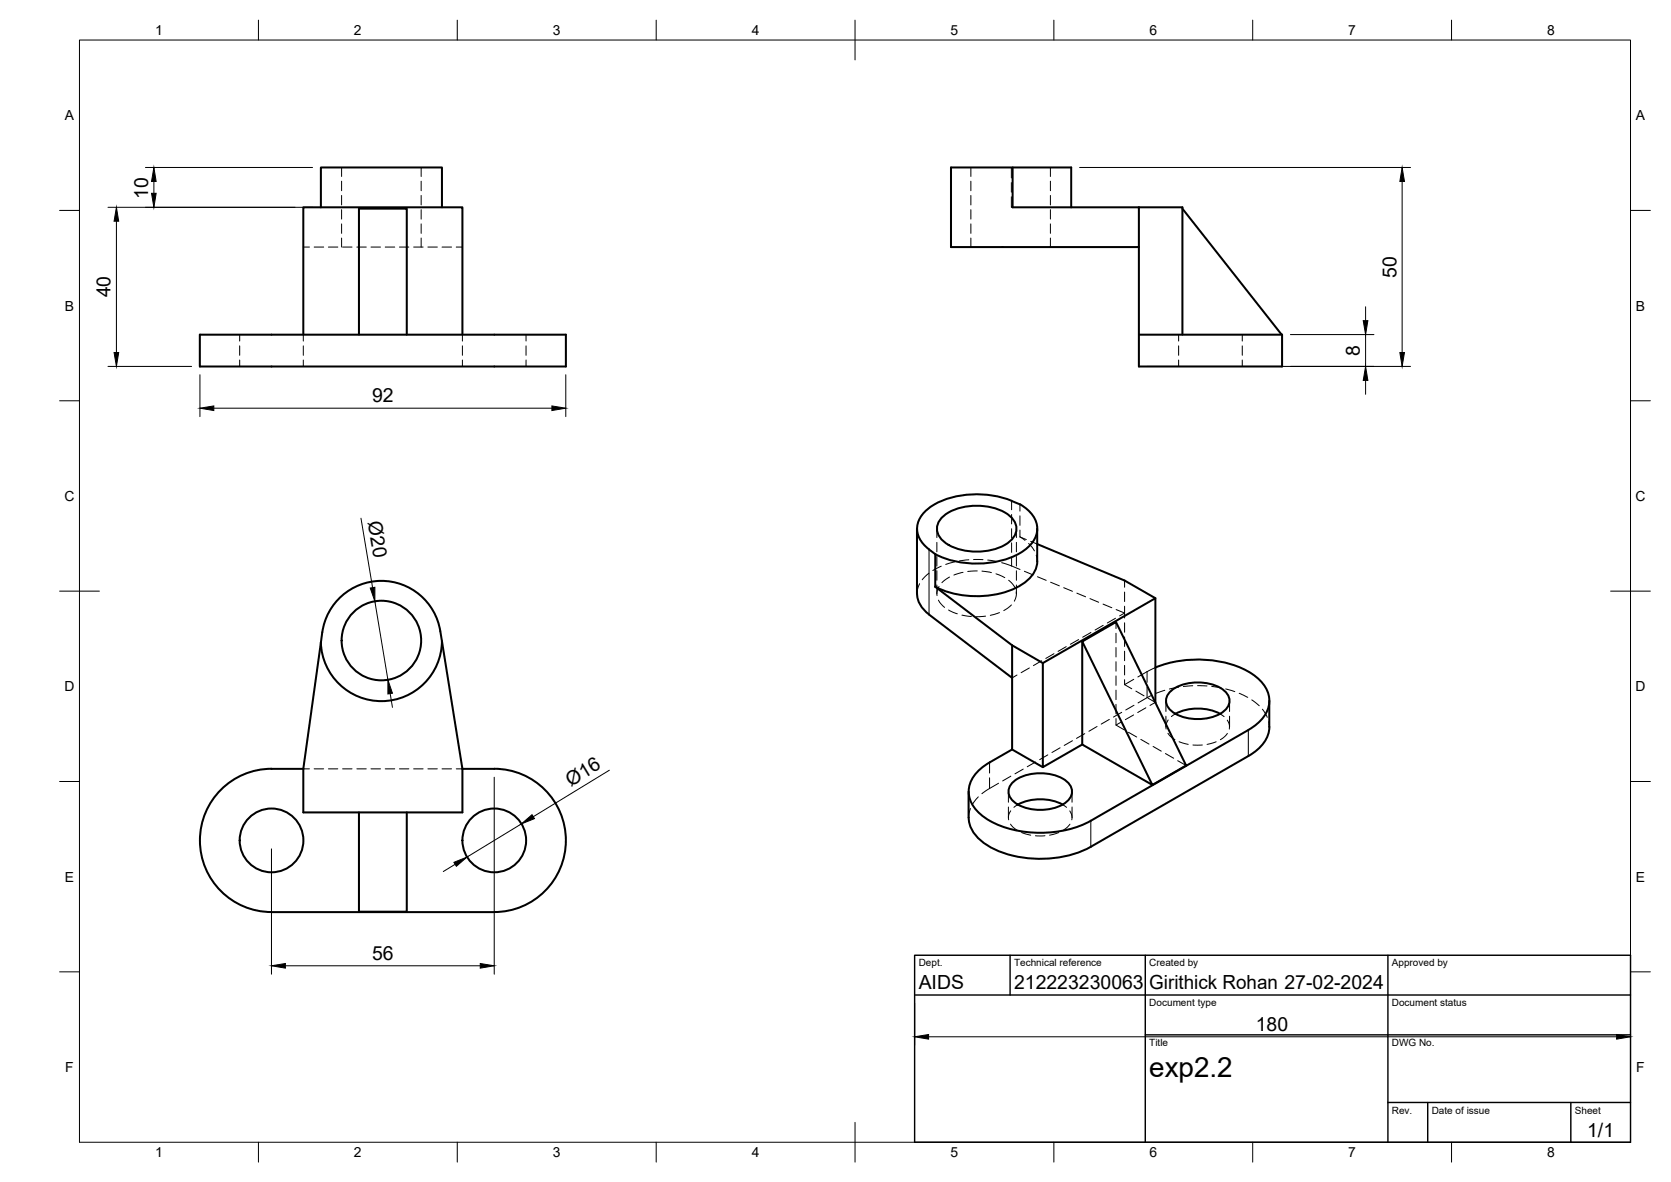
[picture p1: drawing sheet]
<svg xmlns="http://www.w3.org/2000/svg" width="420mm" height="297mm" viewBox="0 0 420 297" stroke-linecap="round" stroke-linejoin="round" font-family="sans-serif">
<!-- layer: Visible -->
<g fill="none" stroke="#000" stroke-width=".51">
<path d="M80.7 52.1v-10h30.4v10M254.6 42.1v10h42.7v32M269.3 52.1v-10h-30.2v20h47.3v-10M297.3 52.4l25 31.7M286.4 62.1v30h36v-8h-36M50.2 84.1h92.1v8h-92.1zM76.3 84.1v-32h40v32M90.3 84.1v-31.7h12v31.7M230.6 132.9v16.3a6.7 6.7 0 0 0 3 5.2M233.6 138.1l1.6 1.2M235.2 139.3v8.2M236.8 130.1a14 14 0 0 1 12.5-2.6 8.4 8.4 0 0 1 6.1 4.2 4 4 0 0 1-1.8 4.6 15 15 0 0 1-16.1 0 3.9 3.9 0 0 1-.7-6.2z"/>
<path d="M254.4 125.9a8.1 8.1 0 0 1 6.4 7 7.3 7.3 0 0 1-4.3 6.1 23.9 23.9 0 0 1-21.3 .3M254.4 125.9a23.7 23.7 0 0 0-19.5 .9 7 7 0 0 0-4.2 6.9 7 7 0 0 0 2.9 4.4M260.8 132.9v8.2a7.5 7.5 0 0 1-4.3 6.1 23.9 23.9 0 0 1-21.3 .2M260.8 136.7l22 9.2 7.7 4.4M233.6 154.4l20.9 16v-8.2M235.2 147.5l19.3 14.7M111.1 161.1a15.2 15.2 0 0 1-15 15.1 15.2 15.2 0 0 1-15.4-14.7M254.5 170.4v17.9l-5.7 3.3M254.5 162.2l7.7 4.4M272.1 161.2l8.5-4.9 17.6 36.1-8.4 4.9zM272.1 161.2v25.9l17.7 10.2M290.5 176.5v-26.2l-28.3 16.3v26.2l9.9-5.7"/>
<path d="M290.5 167.7a28.7 28.7 0 0 1 23.1 .9 9.8 9.8 0 0 1 5.5 6.8 7.7 7.7 0 0 1-3.9 7.2l-1.3 .8M294 174a11.3 11.3 0 0 1 10.9-2 5.2 5.2 0 0 1 4.3 4.1 4.5 4.5 0 0 1-3.3 3.7 12.3 12.3 0 0 1-11.2-1 3.1 3.1 0 0 1-.7-4.8zM295.5 179.4a12.5 12.5 0 0 1 11.3 0M319.2 176.1v6.6a9 9 0 0 1-5.3 7.3M68.3 193.2h8M68.3 193.2a18 18 0 0 0-18 18 18 18 0 0 0 18 18M76.3 193.2l4.4-31.7a16.1 16.1 0 0 1 5.8-12.2 15 15 0 0 1 24.2 9.3l5.6 34.6M76.3 193.2v11h40v-11M116.3 193.2h8M124.3 193.2a18 18 0 0 1 18 18 18 18 0 0 1-18 18M243.5 198.9v6.6M248.8 191.6a9.5 9.5 0 0 0-5.2 6.8 7.8 7.8 0 0 0 3.9 7 27.2 27.2 0 0 0 20.8 3.1 22 22 0 0 0 6-2.3"/>
<path d="M254.4 196.9a11.3 11.3 0 0 1 10.9-2 5.2 5.2 0 0 1 4.3 4 4.5 4.5 0 0 1-3.3 3.7 12.3 12.3 0 0 1-11.2-1 3.1 3.1 0 0 1-.7-4.7zM254.5 188.3l7.7 4.5M313.9 190l-39.6 22.8M313.9 183.5l-39.6 22.8M90.3 204.2v24.9h12v-24.9M243.6 205.5a8.6 8.6 0 0 0 4.5 6.8 27.9 27.9 0 0 0 26.2 .5M255.9 202.2a12.5 12.5 0 0 1 11.3 0M68.3 229.2h56"/>
<circle cx="95.9" cy="161" r="10"/>
<circle cx="68.3" cy="211.2" r="8"/>
<circle cx="124.3" cy="211.2" r="8"/>
</g>
<!-- layer: Hidden -->
<g fill="none" stroke="#000" stroke-width=".25">
<path d="M85.9 42.1v2.3M85.9 45.5v2.4M85.9 49.1v2.4M85.9 52.7v2.4M85.9 56.3v2.3M85.9 59.8v2.3M105.9 42.1v2.3M105.9 45.5v2.4M105.9 49.1v2.4M105.9 52.7v2.4M105.9 56.3v2.3M105.9 59.8v2.3"/>
<path d="M244.1 42.1v2.3M244.1 45.5v2.4M244.1 49.1v2.4M244.1 52.7v2.4M244.1 56.3v2.3M244.1 59.8v2.3M254.3 49.5v2.6h.3M254.3 42.1v2.6M254.3 45.9v2.4M264.1 42.1v2.3M264.1 45.5v2.4M264.1 49.1v2.4"/>
<path d="M264.1 52.7v2.4M264.1 56.3v2.3M264.1 59.8v2.3M76.3 62.1h1.5M79 62.1h2.4M82.6 62.1h2.3M86.1 62.1h2.4M89.7 62.1h2.4M93.3 62.1h2.4M96.9 62.1h2.4M100.4 62.1h2.4M104 62.1h2.4"/>
<path d="M107.6 62.1h2.4M111.1 62.1h2.4M114.7 62.1h1.6M60.3 84.1v1.6M60.3 86.9v2.4M60.3 90.5v1.6M76.3 84.1v1.6M76.3 86.9v2.4M76.3 90.5v1.6M116.3 84.1v1.6M116.3 86.9v2.4M116.3 90.5v1.6"/>
<path d="M132.3 84.1v1.6M132.3 86.9v2.4M132.3 90.5v1.6M296.4 84.1v1.6M296.4 86.9v2.4M296.4 90.5v1.6M312.4 84.1v1.6M312.4 86.9v2.4M312.4 90.5v1.6M235.6 132.9v2.2M235.6 136.3v2.4M235.6 139.9v2.3"/>
<path d="M255.6 132.9v2.2M255.6 136.3v2.4M255.6 139.9v2.3M256.5 134.9l1.2 .9M256.5 126.8v1.6M256.5 129.6v2.4M256.5 133.2v1.7M256.5 134.9l1.6 .7M258.6 136.6l1.5 1.8M259.2 136l1.6 .7M260.5 139.5l.3 1.6M231.2 146.7l-.5 1.3-.1 1.2"/>
<path d="M233.6 144l-1.7 1.7M235.6 143.4v2.4M235.6 147v2.2M236 150.8l.6 1 .9 .8M236.1 147.4l-.4 .9-.1 1.4M236.7 142.3l-2.2 1.1M238.5 153.3l2.2 .9M238.8 145l-2 1.4M240.1 141.2l-2.3 .6M241.9 154.6l2.3 .3M242.1 143.8l-2.3 .7M243.6 140.7l-2.4 .3"/>
<path d="M244.8 140.6h2.4M245.7 143.5l-2.4 .1M246.9 143.5l2.4 .4M247.8 154.8l-2.4 .2M248.3 140.7l2.4 .4M250.4 144.2l2.2 1M251.3 154l-2.3 .6M251.9 141.4l4.6 1.7M253.6 145.8l1.1 1.1 .5 .7M254.3 152l-1.9 1.4M255.5 148.8v1.2l-.5 1.1M255.6 143.4v2.4"/>
<path d="M255.6 147v2.2M257.6 143.6l2.2 .9M260.9 144.9l2.2 .9M264.2 146.3l2.2 .9M267.5 147.7l2.2 .9M270.8 149.1l2.2 .9M274.1 150.4l2.1 .9M274.3 158.9l-2.1 1.2M277.3 151.8l2.2 .9M277.4 157.1l-2.1 1.2M280.5 155.4l-2.1 1.2M280.6 156.3v1.7"/>
<path d="M280.6 159.1v2.4M280.6 153.2l2.2 .9-1.3 .7M282.8 145.9v1.7M282.8 148.8v2.4M282.8 152.3v3M282.8 156.5v2.4M255.7 169.6l-1.2 .8M258.8 167.9l-2 1.1M261.9 166.1l-2.1 1.2M265 164.3l-2 1.2M268.1 162.5l-2.1 1.2M271.2 160.7l-2.1 1.2"/>
<path d="M280.6 162.7v2.4M280.6 166.3v2.4M280.6 169.9v2.3M280.6 173.4v2.4M280.6 177v2.4M282 179l-2 1.2M282.8 160.1v2.4M282.8 163.6v2.4M282.8 167.2v2.4M282.8 170.8v1.2M282.8 172l1.8 1.1M285 179.7l-2 1.2"/>
<path d="M285.1 170.7l-2.3 1.3M285.1 177.2l-2 1.2M285.6 173.7l2.1 1.2M288.1 177.9l-2 1.2M288.7 175.5l1.8 1M289.6 174.7l-3.4 1.9M290.5 176.5l-1.3 .8M290.5 167.8l-4.4 2.3M292.9 173.5l-2.3 .8M293.2 176.1v2.7M293.2 180v2.7M295.5 179.4l-1 .7"/>
<path d="M296.4 172.7l-2.4 .5M299.9 172.3l-2.4 .2M301.1 172.3l2.4 .1M304.7 172.5l2.3 .4M306.8 179.4l1 .7M308.2 173.1l2.3 .7M309.2 176.1v2.7M309.2 180v2.7M311.6 174.2l2.1 1M314.7 175.9l1.9 1.5M317.4 178.2l1.2 2.1M76.3 193.2h1.5"/>
<path d="M79 193.2h2.4M82.6 193.2h2.3M86.1 193.2h2.4M89.7 193.2h2.4M93.3 193.2h2.4M96.9 193.2h2.4M100.4 193.2h2.4M104 193.2h2.4M107.6 193.2h2.4M111.1 193.2h2.4M114.7 193.2h1.6M251.1 196.8l-4.2 2.7"/>
<path d="M253.6 198.9v2.7M254.2 195.1l-2.1 1.1M257.3 193.3l-2.1 1.2M260.4 191.5l-2.1 1.2M263.5 189.7l-2.1 1.2M266.6 187.9l-2.1 1.2M269.6 198.9v2.7M269.7 186.1l-2.1 1.2M272.8 184.4l-2.1 1.2M275.8 182.6l-2 1.2M278.9 180.8l-2 1.2M280.6 180.6v1.6l2.1 1.2"/>
<path d="M281.9 181.4l-1.3 .8M283.7 184l2.1 1.2M286.9 185.8l2 1.2M289.9 187.6l2.1 1.2M293 189.4l2.1 1.1M293.7 184.3l.6 .7 1.1 .9M293.7 180.9l-.4 1-.1 1.3M296.1 191.2l2.1 1.2M296.5 186.4l2.3 .7M300 187.2h2.3M305.8 186.4l-2.3 .7M308.6 181l.5 1.3v.9"/>
<path d="M308.6 184.3l-.6 .7-1.1 .9M319 181.4l.2 1.3M244 203.2l-.5 2.3M246 200.3l-1.5 1.8M253.6 202.8v2.7M254.1 207.1l.6 .8 1.1 .8M254.1 203.8l-.4 .9-.1 1.3M255.9 202.2l-1 .7M256.9 209.2l2.3 .7M260.3 210h2.4M266.2 209.2l-2.3 .7M267.2 202.2l1 .7"/>
<path d="M269 203.8l.4 .9 .1 1.3M269 207.1l-.6 .8-1.1 .8M269.6 202.8v2.7"/>
</g>
<!-- layer: Visible Narrow -->
<path d="M233.6 138.1v16.3M313.9 183.5v6.5M274.3 206.3v6.5" fill="none" stroke="#000" stroke-width=".25"/>
<!-- layer: Hidden Narrow -->
<path d="M254.4 125.9v2.2M254.4 129.3v2.4M254.4 132.9v2.3M254.4 136.4v2.4M254.4 140v2.2M288.4 168.8v2.7M288.4 172.7v2.6M248.8 191.6v2.7M248.8 195.5v2.6" fill="none" stroke="#000" stroke-width=".25"/>
<!-- layer: BORDER -->
<g fill="none" stroke="#000" stroke-width=".25">
<path d="M20 10.1h390v276.9h-390zM65 5.1v5M115 5.1v5M165 5.1v5M215 5.1v10M265 5.1v5M315 5.1v5M365 5.1v5M15 52.9h5M410 52.9h5M15 100.7h5M410 100.7h5"/>
<path d="M15 148.6h10M405 148.6h10M15 196.4h5M410 196.4h5M15 244.2h5M410 244.2h5M65 287v5M115 287v5M165 287v5M215 282.1v9.9M265 287v5M315 287v5"/>
<path d="M365 287v5"/>
</g>
<!-- layer: TITLEBLOCK -->
<path d="M230 240.1h180v46.9h-180zM230 250h180M254 240.1v9.9M288 240.1v46.9M349 240.1v46.9M288 260.1h122M349 277.1h61M359 277.1v9.9M395 277.1v9.9" fill="none" stroke="#000" stroke-width=".36"/>
<!-- layer: FD_Dimensions -->
<g fill="none" stroke="#000" stroke-width=".25">
<path d="M27.2 52.1h51.4M29.3 55.6v33M36.6 42.1h42M38.7 45.6v3M271.5 42.1h83.2M352.6 45.6v43M343.4 77.1v3.5M27.2 92.1h21M50.3 94.2v10.5M142.3 94.2v10.5M288.5 92.1h66.2M324.5 84.1h21"/>
<path d="M343.4 84.1v8M343.4 95.6v3.5M53.8 102.6h85M90.8 130.2l2.9 17.5M94.3 151.1l3.2 19.7M98.1 174.3l.6 3.5M124.3 195.3v49.5M153.2 193.6l-19.1 11.6M68.3 213.3v31.5M114.4 217.2l-2.9 1.8M131.1 207.1l-13.7 8.3M71.8 242.7h49"/>
<path d="M230 252.1v10.5M410 252.1v10.5M233.5 260.5h173"/>
</g>
<g fill="#000" stroke="#000" stroke-width=".25">
<path d="M29.3 52.1l.5 3.5h-1.1zM38.7 42.1l.6 3.5h-1.2zM38.1 48.6h1.2l-.6 3.5zM352.6 42.1l.5 3.5h-1.1zM28.7 88.6h1.1l-.5 3.5zM342.8 80.6h1.1l-.5 3.5zM343.4 92.1l.5 3.5h-1.1zM352 88.6h1.1l-.5 3.5zM50.3 102.6l3.5-.6v1.2zM138.8 102l3.5 .6-3.5 .6zM93.1 147.8l1.2-.2v3.5zM97.5 170.8l1.2 3.4-1.2 .2z"/>
<path d="M114.1 216.7l3.3-1.3-2.7 2.3zM131.1 207.1l2.7-2.4 .6 1zM68.3 242.7l3.5-.6v1.2zM120.8 242.1l3.5 .6-3.5 .6zM230 260.5l3.5-.5v1.1zM406.5 260l3.5 .5-3.5 .6z"/>
</g>
<text font-size="7" x="289" y="270.6">exp2.2</text>
<g font-size="4.9">
<text x="37.2" y="50" transform="rotate(-90 37.2 50)">10</text>
<text x="351.1" y="69.8" transform="rotate(-90 351.1 69.8)">50</text>
<text x="27.8" y="74.7" transform="rotate(-90 27.8 74.7)">40</text>
<text x="341.9" y="89.4" transform="rotate(-90 341.9 89.4)">8</text>
<text x="93.6" y="101.1">92</text>
<text x="92.5" y="131.2" transform="rotate(80 92.5 131.2)">Ø20</text>
<text x="143.5" y="197.7" transform="rotate(-31 143.5 197.7)">Ø16</text>
<text x="93.6" y="241.3">56</text>
<text x="231" y="248.5">AIDS</text>
<text x="255" y="248.5">212223230063</text>
<text x="289" y="248.5">Girithick Rohan 27-02-2024</text>
<text x="315.7" y="259.1">180</text>
<text x="399.1" y="285.7">1/1</text>
</g>
<g font-size="3.5">
<text x="39" y="8.8">1</text>
<text x="89" y="8.8">2</text>
<text x="139" y="8.8">3</text>
<text x="189" y="8.8">4</text>
<text x="239" y="8.8">5</text>
<text x="289" y="8.8">6</text>
<text x="339" y="8.8">7</text>
<text x="389" y="8.8">8</text>
<text x="16.3" y="30.2">A</text>
<text x="411.3" y="30.2">A</text>
<text x="16.3" y="78">B</text>
<text x="411.3" y="78">B</text>
<text x="16.2" y="125.9">C</text>
<text x="411.2" y="125.9">C</text>
<text x="16.2" y="173.7">D</text>
<text x="411.2" y="173.7">D</text>
<text x="16.3" y="221.6">E</text>
<text x="411.3" y="221.6">E</text>
<text x="16.4" y="269.4">F</text>
<text x="411.4" y="269.4">F</text>
<text x="39" y="290.8">1</text>
<text x="89" y="290.8">2</text>
<text x="139" y="290.8">3</text>
<text x="189" y="290.8">4</text>
<text x="239" y="290.8">5</text>
<text x="289" y="290.8">6</text>
<text x="339" y="290.8">7</text>
<text x="389" y="290.8">8</text>
</g>
<g font-size="2.5">
<text x="231" y="242.9">Dept.</text>
<text x="255" y="242.9">Technical reference</text>
<text x="289" y="242.9">Created by</text>
<text x="350" y="242.9">Approved by</text>
<text x="289" y="252.8">Document type</text>
<text x="350" y="252.8">Document status</text>
<text x="289" y="262.9">Title</text>
<text x="350" y="262.9">DWG No.</text>
<text x="350" y="279.9">Rev.</text>
<text x="360" y="279.9">Date of issue</text>
<text x="396" y="279.9">Sheet</text>
</g>
</svg>
